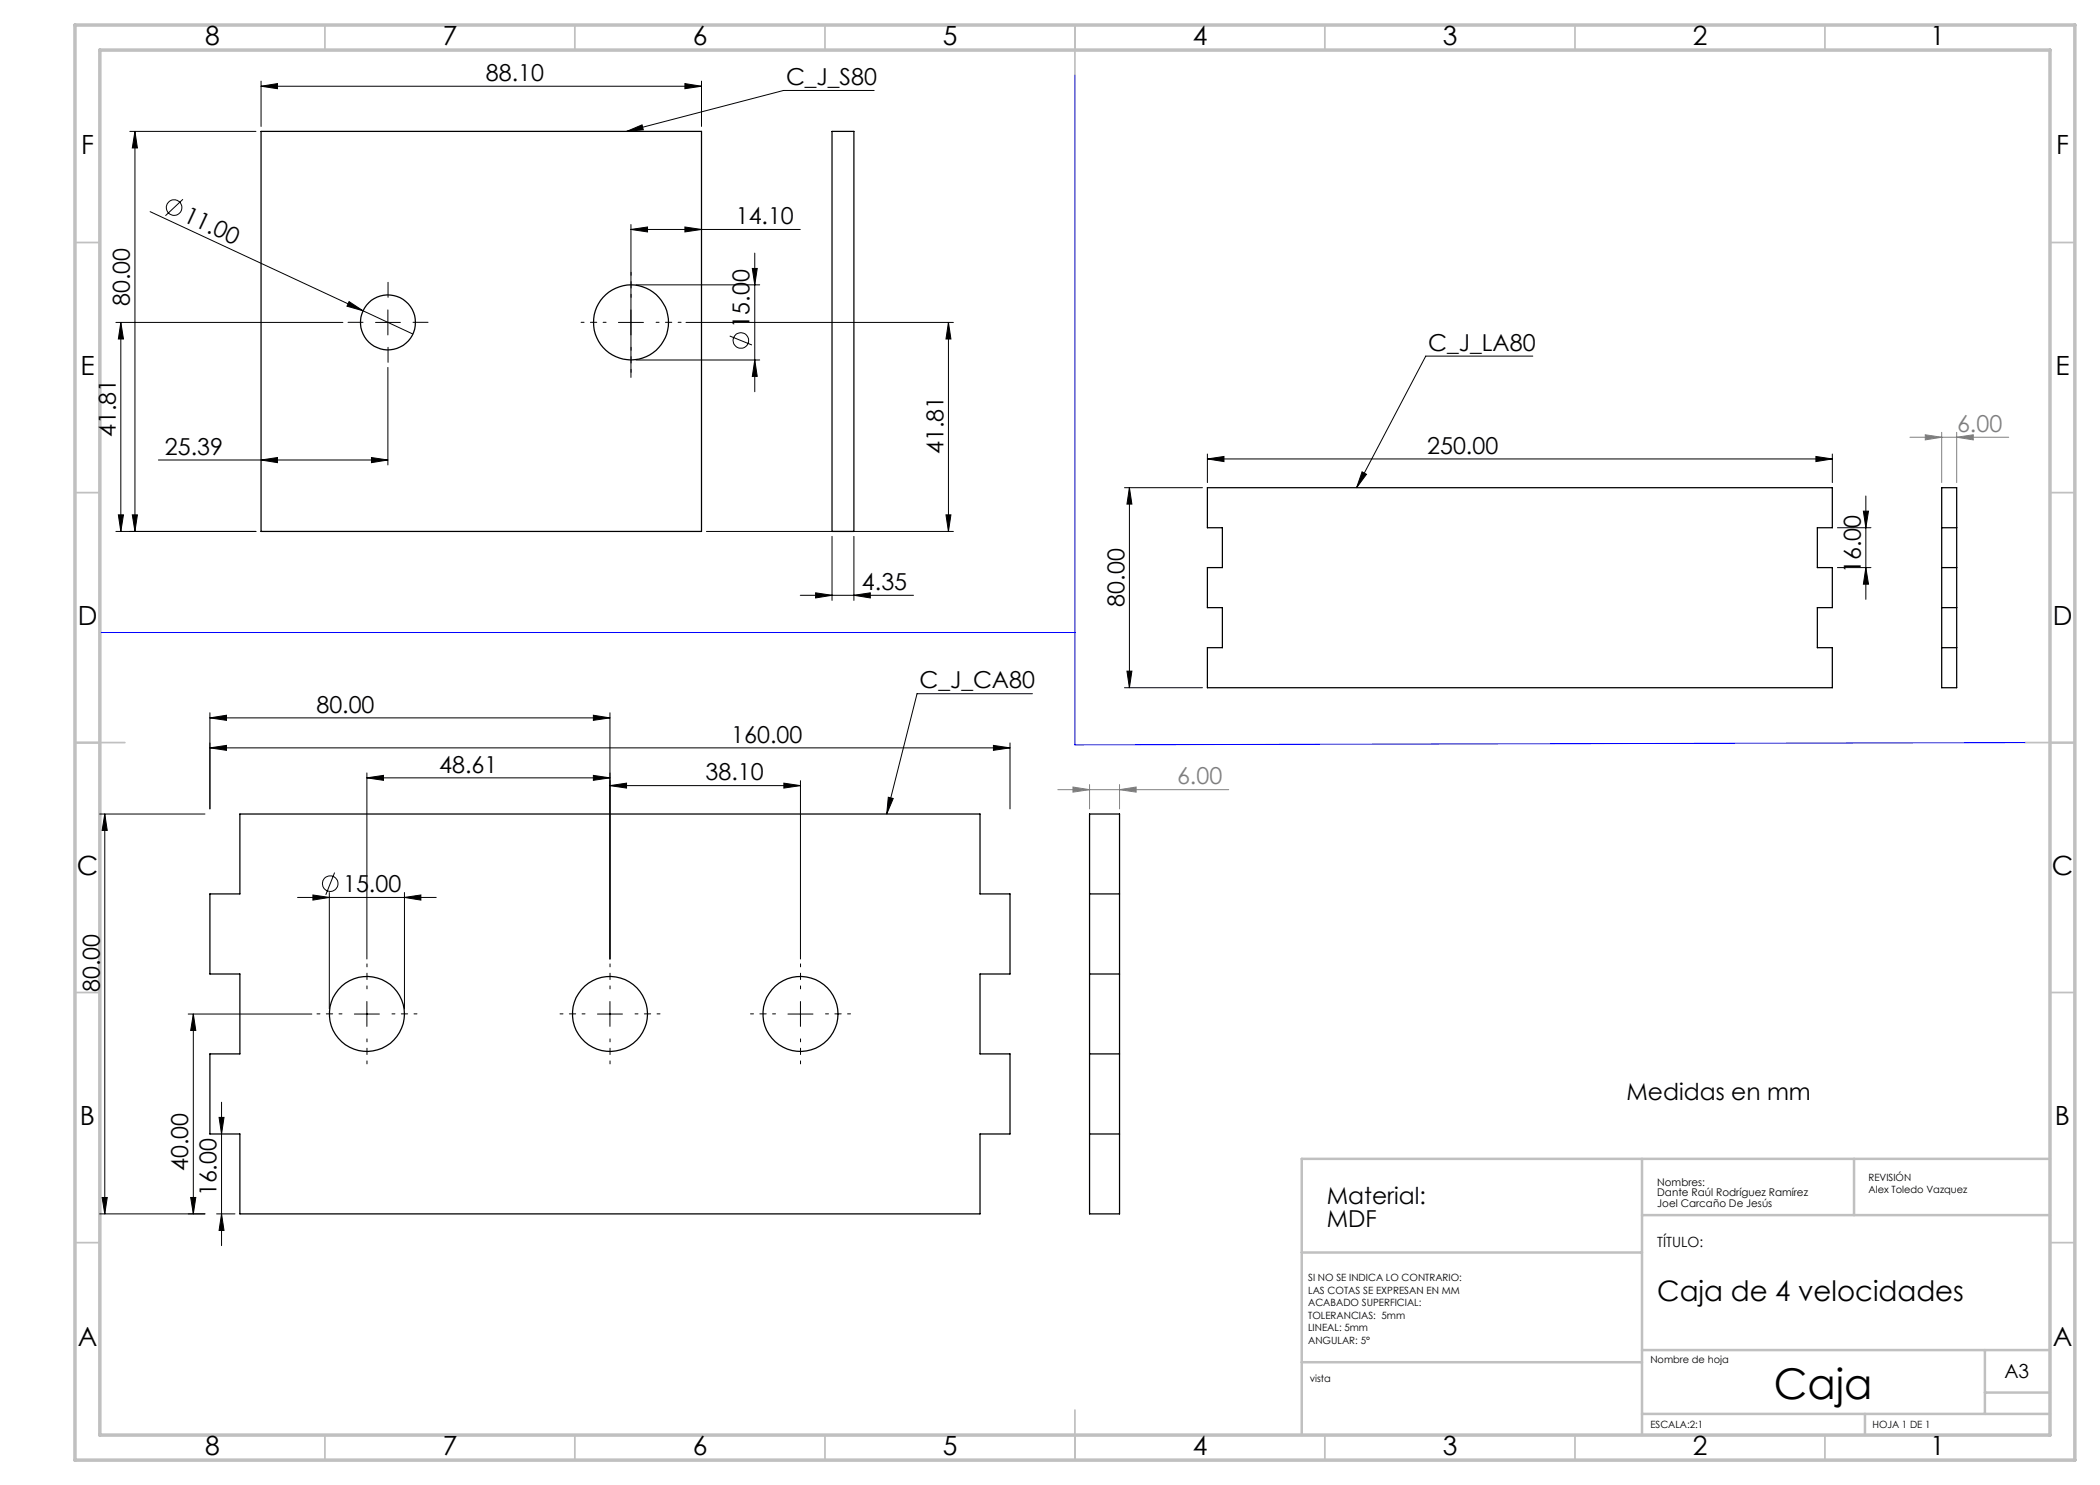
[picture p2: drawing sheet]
<svg xmlns="http://www.w3.org/2000/svg" width="420mm" height="297mm" viewBox="0 0 420 297" stroke-linecap="round" stroke-linejoin="round" font-family="sans-serif">
<g fill="none" stroke="#c0c0c0" stroke-width=".35">
<path d="M65 5v5M115 5v5M165 5v5M215 5v10M265 5v5M315 5v5M365 5v5M15 48.5h5M410 48.5h5M15 98.5h5M410 98.5h5M15 148.5h10"/>
<path d="M405 148.5h10M15 198.5h5M410 198.5h5M15 248.5h5M410 248.5h5M65 287v5M115 287v5M165 287v5M215 282v10M265 287v5M315 287v5M365 287v5"/>
</g>
<path d="M328.4 231.8v55.2M370.8 231.8v11.2M410 231.8h-149.6v55.2M260.4 250.5h68M328.4 243h81.6M260.4 272.4h68M328.4 270h81.6M397 270v12.8M397 278.5h13M328.4 282.8h81.6M373 282.8v4.2" fill="none" stroke="#c0c0c0" stroke-width=".5"/>
<path d="M15 5h400v287h-400zM20 10h390v277h-390z" fill="none" stroke="#c0c0c0" stroke-width=".7"/>
<g fill="none" stroke="#000" stroke-width=".2">
<path d="M52.2 17.2l3.3-.5v1zM52.2 16.2v9.1M52.2 17.2h88.1M137 16.7l3.3 .5-3.3 .5zM140.3 16.2v9.1M174.8 18.1h-18.1l-31.4 8.2M26 26.3h25.2M27 26.3l.5 3.3h-1zM27 26.3v80M36.6 39.9l-3.5 3.2M125.3 26.3l3.1-1.3 .3 1zM30 42.3l52.6 24.5"/>
<path d="M126.2 45.9l3.3-.5v1zM126.2 44.9v30.6M126.2 45.9h33.9M127.2 57h24.7M137 45.4l3.3 .5-3.3 .5zM150.5 53.7h.9l-.4 3.3zM151 50.6v27.7M23.2 64.5h45.4M24.2 64.5l.5 3.3h-1zM24.2 64.5v41.8M69.8 60.3l2.8 1.9-3.2-1zM75.1 64.5h5"/>
<path d="M77.6 62v5M77.6 73.5v19.5M123.7 64.5h5M127.2 72h24.7M137.2 64.5h53.5M145.9 67.2l4.5 1.8M151 72l.4 3.3h-.9zM189.7 64.5l.5 3.3h-1zM189.7 64.5v41.8M306.6 71.2h-21.4l-13.9 26.3M31.7 92h45.9M52.2 92l3.3-.5v1z"/>
<path d="M74.3 91.5l3.3 .5-3.3 .5zM224.9 97.5h15.6M225.9 97.5l.5 3.3h-1zM225.9 97.5v40M241.5 91.8l3.3-.5v1zM241.5 90.8v5.7M241.5 91.8h125M272.4 94.4l.9 .5-2 2.6zM363.2 91.3l3.3 .5-3.3 .5zM366.5 90.8v5.7M373.2 99.2v20.7M23.2 106.3h28"/>
<path d="M23.7 103h1l-.5 3.3zM26.5 103h1l-.5 3.3zM141.3 106.3h49.4M160.1 119.1h22.6M163.1 118.6l3.3 .5-3.3 .5zM166.4 107.3v12.8M170.8 119.1l3.3-.5v1zM170.8 107.3v12.8M189.2 103h1l-.5 3.3zM367.5 105.5h6.7M367.5 113.5h6.7M372.7 102.2h1l-.5 3.3z"/>
<path d="M373.2 113.5l.5 3.3h-1zM206.5 138.7h-23.1l-6.1 24.1M224.9 137.5h15.6M225.4 134.2h1l-.5 3.3zM42 149.6l3.3-.5v1zM42 149.6h160M42 143.6l3.3-.6v1.1zM42 142.6v19.2M42 143.6h80M73.4 155.6l3.3-.5v1zM73.4 154.6v37.2M73.4 155.6h48.6"/>
<path d="M118.7 155.1l3.3 .5-3.3 .5zM118.7 143l3.3 .6-3.3 .5zM122 157.1l3.3-.5v1zM122 142.6v49.2M122 157.1h38.1M156.8 156.6l3.3 .5-3.3 .5zM160.1 156.1v35.7M177.7 159.5l.9 .2-1.3 3.1zM198.7 149.1l3.3 .5-3.3 .5zM202 148.6v13.2M19.9 162.8h21.1M21 162.8l.4 3.3h-1z"/>
<path d="M21 162.8v80M59.5 179.5h27.7M62.6 179l3.3 .5-3.3 .5zM65.9 178.5v23.3M66.9 174.5l-1.7 4.5M80.9 179.5l3.3-.5v1zM80.9 178.5v23.3M37.6 202.8h24.8M38.7 202.8l.5 3.3h-1.1zM38.7 202.8v40M70.9 202.8h5M73.4 200.3v5"/>
<path d="M119.5 202.8h5M122 200.3v5M157.6 202.8h5M160.1 200.3v5M20.4 239.5h1l-.4 3.3zM38.1 239.5h1.1l-.5 3.3zM43.8 223.5h1l-.5 3.3zM44.3 220.4v28.7M19.9 242.8h21.1M43.3 242.8h3.7M44.3 242.8l.5 3.3h-1z"/>
<circle cx="34.8" cy="41.5" r="1.55"/>
<circle cx="148.2" cy="68.1" r="1.56"/>
<circle cx="66" cy="176.7" r="1.55"/>
</g>
<path d="M382 87.5h19.7M385.1 87l3.2 .5-3.2 .5zM388.3 86.5v10M391.3 87.5l3.4-.5v1zM391.3 86.5v10M211.6 157.9h34.1M214.6 157.4l3.3 .5-3.3 .5zM217.9 156.9v4.9M223.9 157.9l3.3-.5v1zM223.9 156.9v4.9" fill="none" stroke="#808080" stroke-width=".2"/>
<path d="M77.6 59.5v-3M72.6 64.5h-3M77.6 69.5v3M82.6 64.5h3" fill="none" stroke="#000" stroke-width=".2" stroke-dasharray="15.2 1.3 1.3 1.3"/>
<g fill="none" stroke="#000" stroke-width=".2" stroke-dasharray="15.2 1.3 1.3 1.3" stroke-dashoffset="14.6">
<path d="M126.2 59.5v-5M121.2 64.5h-5M126.2 69.5v5M131.2 64.5h5M73.4 197.8v-5M122 197.8v-5M160.1 197.8v-5M68.4 202.8h-5M73.4 207.8v5M78.4 202.8h5M117 202.8h-5M122 207.8v5"/>
<path d="M127 202.8h5M155.1 202.8h-5M160.1 207.8v5M165.1 202.8h5"/>
</g>
<path d="M215 15v134l190-.5M20.2 126.5h194.8" fill="none" stroke="#00f" stroke-width=".2"/>
<g fill="#000">
<path d="M69.8 60.3l2.8 1.9-3.2-1z"/>
<path d="M52.2 17.2l3.3-.5v1zM137 16.7l3.3 .5-3.3 .5zM62.6 179l3.3 .5-3.3 .5zM80.9 179.5l3.3-.5v1zM122 157.1l3.3-.5v1zM156.8 156.6l3.3 .5-3.3 .5z"/>
<path d="M27 26.3l.5 3.3h-1zM26.5 103h1l-.5 3.3zM189.7 64.5l.5 3.3h-1zM189.2 103h1l-.5 3.3zM24.2 64.5l.5 3.3h-1zM23.7 103h1l-.5 3.3zM38.7 202.8l.5 3.3h-1.1zM38.1 239.5h1.1l-.5 3.3z"/>
<path d="M125.3 26.3l3.1-1.3 .3 1zM177.7 159.5l.9 .2-1.3 3.1zM272.4 94.4l.9 .5-2 2.6z"/>
<path d="M126.2 45.9l3.3-.5v1zM137 45.4l3.3 .5-3.3 .5z"/>
<path d="M151 72l.4 3.3h-.9zM150.5 53.7h.9l-.4 3.3zM20.4 239.5h1l-.4 3.3zM21 162.8l.4 3.3h-1zM225.4 134.2h1l-.5 3.3zM225.9 97.5l.5 3.3h-1z"/>
<path d="M74.3 91.5l3.3 .5-3.3 .5zM52.2 92l3.3-.5v1zM198.7 149.1l3.3 .5-3.3 .5zM42 149.6l3.3-.5v1zM363.2 91.3l3.3 .5-3.3 .5zM241.5 91.8l3.3-.5v1z"/>
<path d="M170.8 119.1l3.3-.5v1zM163.1 118.6l3.3 .5-3.3 .5zM118.7 143l3.3 .6-3.3 .5zM42 143.6l3.3-.6v1.1z"/>
<path d="M73.4 155.6l3.3-.5v1zM118.7 155.1l3.3 .5-3.3 .5z"/>
<path d="M43.8 223.5h1l-.5 3.3zM44.3 242.8l.5 3.3h-1zM372.7 102.2h1l-.5 3.3zM373.2 113.5l.5 3.3h-1z"/>
</g>
<g fill="#808080">
<path d="M385.1 87l3.2 .5-3.2 .5zM391.3 87.5l3.4-.5v1z"/>
<path d="M214.6 157.4l3.3 .5-3.3 .5zM223.9 157.9l3.3-.5v1z"/>
</g>
<g fill="none" stroke="#000" stroke-width=".25">
<path d="M52.2 26.3h88.1v80h-88.1zM166.4 26.3h4.4v80h-4.4zM241.5 97.5h125v8h-3v8h3v8h-3v8h3v8h-125v-8h3v-8h-3v-8h3v-8h-3zM388.3 97.5h3v40h-3zM388.3 113.5h3M388.3 105.5h3M388.3 121.5h3M388.3 129.5h3M48 162.8h148v16h6v16h-6v16h6v16h-6v16h-148v-16h-6v-16h6v-16h-6v-16h6zM217.9 178.8h6M217.9 162.8h6v80h-6zM217.9 194.8h6"/>
<path d="M217.9 210.8h6M217.9 226.8h6"/>
<circle cx="77.6" cy="64.5" r="5.5"/>
<circle cx="126.2" cy="64.5" r="7.5"/>
<circle cx="73.4" cy="202.8" r="7.5"/>
<circle cx="122" cy="202.8" r="7.5"/>
<circle cx="160.1" cy="202.8" r="7.5"/>
</g>
<text font-size="8.5" x="354.7" y="279.7">Caja</text>
<text font-size="5.6" x="331.5" y="260.1">Caja de 4 velocidades</text>
<g font-size="5.3">
<text x="41" y="9">8</text>
<text x="88.5" y="9">7</text>
<text x="138.5" y="9">6</text>
<text x="188.5" y="9">5</text>
<text x="238.5" y="9">4</text>
<text x="288.5" y="9">3</text>
<text x="338.5" y="9">2</text>
<text x="386" y="9">1</text>
<text x="16.2" y="30.7">F</text>
<text x="411.2" y="30.7">F</text>
<text x="16.1" y="75">E</text>
<text x="411.1" y="75">E</text>
<text x="15.5" y="125">D</text>
<text x="410.5" y="125">D</text>
<text x="15.4" y="175">C</text>
<text x="410.4" y="175">C</text>
<text x="16" y="225">B</text>
<text x="411" y="225">B</text>
<text x="15.5" y="269.2">A</text>
<text x="410.5" y="269.2">A</text>
<text x="41" y="291">8</text>
<text x="88.5" y="291">7</text>
<text x="138.5" y="291">6</text>
<text x="188.5" y="291">5</text>
<text x="238.5" y="291">4</text>
<text x="288.5" y="291">3</text>
<text x="338.5" y="291">2</text>
<text x="386" y="291">1</text>
</g>
<g font-size="4.7">
<text x="97.2" y="16.2">88.10</text>
<text x="157.2" y="17">C_J_S80</text>
<text x="36.4" y="44.1" transform="rotate(25 36.4 44.1)">11.00</text>
<text x="147.1" y="44.9">14.10</text>
<text x="26" y="61.2" transform="rotate(-90 26 61.2)">80.00</text>
<text x="149.9" y="65.5" transform="rotate(-90 149.9 65.5)">15.00</text>
<text x="285.6" y="70.2">C_J_LA80</text>
<text x="23.2" y="87.4" transform="rotate(-90 23.2 87.4)">41.81</text>
<text x="33" y="91">25.39</text>
<text x="188.7" y="90.8" transform="rotate(-90 188.7 90.8)">41.81</text>
<text x="285.4" y="90.8">250.00</text>
<text x="172.4" y="118">4.35</text>
<text x="372.2" y="114.6" transform="rotate(-90 372.2 114.6)">16.00</text>
<text x="224.9" y="121.3" transform="rotate(-90 224.9 121.3)">80.00</text>
<text x="183.9" y="137.7">C_J_CA80</text>
<text x="63.3" y="142.5">80.00</text>
<text x="146.2" y="148.5">160.00</text>
<text x="87.8" y="154.5">48.61</text>
<text x="141.1" y="156.1">38.10</text>
<text x="68.6" y="178.4">15.00</text>
<text x="19.9" y="198.4" transform="rotate(-90 19.9 198.4)">80.00</text>
<text x="325.3" y="220">Medidas en mm</text>
<text x="37.7" y="234.2" transform="rotate(-90 37.7 234.2)">40.00</text>
<text x="43.3" y="239.3" transform="rotate(-90 43.3 239.3)">16.00</text>
<text x="265.3" y="240.8">Material:</text>
<text x="265.3" y="245.3">MDF</text>
</g>
<g font-size="4.7" fill="#808080">
<text x="391.4" y="86.4">6.00</text>
<text x="235.4" y="156.9">6.00</text>
</g>
<text font-size="3.9" x="400.9" y="275.5">A3</text>
<text font-size="2.8" x="331.5" y="249.4">TÍTULO:</text>
<g font-size="2.1">
<text x="331.5" y="237.2">Nombres:</text>
<text x="331.5" y="239.3">Dante Raúl Rodríguez Ramírez</text>
<text x="331.5" y="241.4">Joel Carcaño De Jesús</text>
</g>
<g font-size="2">
<text x="373.7" y="236.1">REVISIÓN</text>
<text x="373.7" y="238.6">Alex Toledo Vazquez</text>
<text x="261.6" y="256.3">SI NO SE INDICA LO CONTRARIO:</text>
<text x="261.6" y="258.8">LAS COTAS SE EXPRESAN EN MM</text>
<text x="261.6" y="261.3">ACABADO SUPERFICIAL:</text>
<text x="261.6" y="263.8">TOLERANCIAS: 5mm</text>
<text x="261.6" y="266.3">LINEAL: 5mm</text>
<text x="261.6" y="268.8">ANGULAR: 5°</text>
<text x="330.1" y="272.5">Nombre de hoja</text>
<text x="262" y="276.4">vista</text>
<text x="330.1" y="285.6">ESCALA:2:1</text>
<text x="374.5" y="285.6">HOJA 1 DE 1</text>
</g>
</svg>
